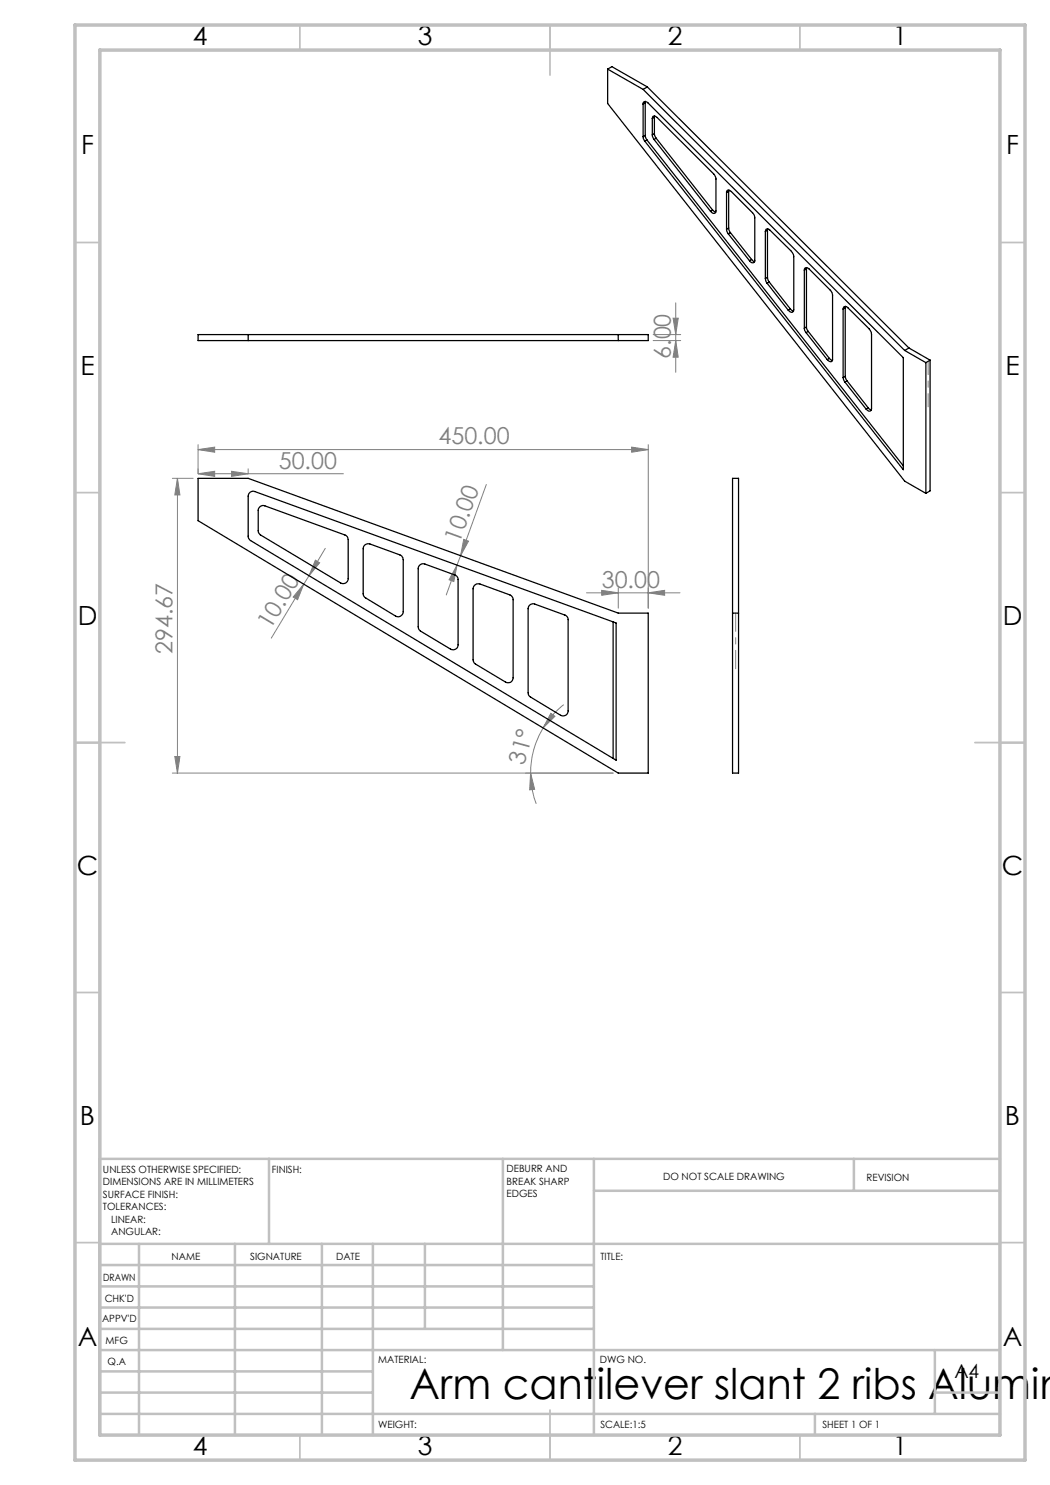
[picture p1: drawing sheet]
<svg xmlns="http://www.w3.org/2000/svg" width="210mm" height="297mm" viewBox="0 0 210 297" stroke-linecap="round" stroke-linejoin="round" font-family="sans-serif">
<g fill="none" stroke="#808080" stroke-width=".2">
<path d="M130.6 66.9h5.5M130.6 68.1h5.5M134.6 63.6h1l-.5 3.3zM135.1 60.6v13.9M135.1 68.1l.5 3.3h-1zM34.5 95.7h4.1M35.5 95.7l.5 3.3h-1zM35.5 95.7v58.9M39.6 94.8l3.3-.5v1zM39.6 94.8h29.1M39.6 89.9l3.3-.5v1zM39.6 88.9v5.8"/>
<path d="M39.6 89.9h90M46.3 94.3l3.3 .5-3.3 .5zM49.6 93.8v.9M97.3 96.9l-5.2 14.3M126.3 89.4l3.3 .5-3.3 .5zM129.6 88.9v32.7M60.7 116.8l-1.2 3.1-.9-.5zM60.7 116.8l-6.4 10.8M61.8 115.1l-1.1 1.7M63.1 112l.8 .6-2.1 2.5zM65.1 109.7l-3.3 5.4M91.4 113l-.6 3.3-1-.3z"/>
<path d="M91.4 113l-2.1 6M92.1 111.2l-.7 1.8M92.7 107.9l1 .3-1.6 3zM117.3 118.6h18.7M120.3 118.1l3.3 .5-3.3 .5zM123.6 117.6v4M129.6 118.6l3.3-.5v1zM34.5 154.6h88.1M35 151.3h1l-.5 3.3zM106.1 154.6l.8 3.3-1 .1zM106.1 154.6a17.3 17.3 0 0 0 1.1 6.2M108.6 145.6a17.4 17.4 0 0 0-2.5 9"/>
<path d="M110.2 142.7l.8 .6-2.4 2.3zM112.7 140.9a16.9 16.9 0 0 0-4.1 4.7"/>
</g>
<g fill="none" stroke="#c0c0c0" stroke-width=".35">
<path d="M60 5v5M110 5v10M160 5v5M15 48.5h5M200 48.5h5M15 98.5h5M200 98.5h5M15 148.5h10M195 148.5h10M15 198.5h5M200 198.5h5M15 248.5h5"/>
<path d="M200 248.5h5M60 287v5M110 282v10M160 287v5"/>
</g>
<g fill="none" stroke="#c0c0c0" stroke-width=".5">
<path d="M53.8 231.8v17M100.6 231.8v38.2M118.8 231.8v55.2M118.8 238.2h81.2M170.8 231.8v6.4M200 231.8h-180v55.2M20 248.8h180M20 257.3h98.8M20 253h98.8M27.8 248.8v38.2M47 248.8v38.2M64.4 248.8v38.2"/>
<path d="M74.6 248.8v38.2M85 248.8v17M20 265.8h98.8M20 261.5h98.8M20 278.5h54.6M20 274.3h54.6M20 270h180M187 278.5h13M187 270v12.8M20 282.8h180M163 282.8v4.2"/>
</g>
<path d="M15 5h190v287h-190zM20 10h180v277h-180z" fill="none" stroke="#c0c0c0" stroke-width=".7"/>
<path d="M147.1 122.6v11.1" fill="none" stroke="#808080" stroke-width=".2" stroke-dasharray="15.2 1.3 1.3 1.3" stroke-dashoffset="11.6"/>
<path d="M185.6 72.3v9.1" fill="none" stroke="#808080" stroke-width=".2" stroke-dasharray="15.2 1.3 1.3 1.3" stroke-dashoffset="12.6"/>
<g fill="#808080">
<path d="M46.3 94.3l3.3 .5-3.3 .5zM39.6 94.8l3.3-.5v1zM129.6 118.6l3.3-.5v1zM120.3 118.1l3.3 .5-3.3 .5z"/>
<path d="M39.6 89.9l3.3-.5v1zM126.3 89.4l3.3 .5-3.3 .5z"/>
<path d="M60.7 116.8l-1.2 3.1-.9-.5zM63.1 112l.8 .6-2.1 2.5z"/>
<path d="M91.4 113l-.6 3.3-1-.3zM92.7 107.9l1 .3-1.6 3z"/>
<path d="M110.2 142.7l.8 .6-2.4 2.3zM106.1 154.6l.8 3.3-1 .1z"/>
<path d="M35.5 95.7l.5 3.3h-1zM35 151.3h1l-.5 3.3z"/>
<path d="M134.6 63.6h1l-.5 3.3zM135.1 68.1l.5 3.3h-1z"/>
</g>
<g fill="none" stroke="#000" stroke-width=".25">
<path d="M121.5 13.8v6.9l59.4 75.5 4.3 2.5M121.5 13.8l7.1 4.1M121.5 13.8l.9-.5 7.1 4.1M128.6 17.9l52.3 52.2M129.5 17.4l-.9 .5M129.5 17.4l52.3 52.2M128.6 20.8a.5 .5 0 0 1 .4-.5 .5 .5 0 0 1 .6 .3l51.1 50.9v22.4l-51.7-65.6M128.6 27.3l.4 1M128.6 20.8v6.5M129 27.1l.4 .9M129 20.6v6.5M129 20.6l-.4 .2"/>
<path d="M129 27.1l-.4 .2M129.1 20.3l-.1 .3M129.4 28l51.3 65.2M129.4 28l-.4 .3M130.5 23.7a.49 .49 0 0 1 .3-.5 .49 .49 0 0 1 .6 .3l11.5 11.5 .3 .7v6.5l-.1 .3-.3 .2-.3-.1-.4-.3M130.5 27l.3 .9M130.5 23.7v3.3M130.8 27.9l11.3 14.4M130.9 26.7l.3 1M130.9 23.5l-.4 .2M130.9 26.7l-.4 .3M130.9 23.5v3.2"/>
<path d="M130.9 23.2v.3M131.2 27.7l11.3 14.3M131.2 27.7l-.4 .2M145.3 38.5a.49 .49 0 0 1 .4-.5 .49 .49 0 0 1 .6 .3l4.5 4.7 .2 .4v8.7a.53 .53 0 0 1-.5 .5 .53 .53 0 0 1-.6-.5M145.3 38.5v7.4M145.7 38.3l-.4 .2M145.7 38.3v7.3M145.8 38l-.1 .3M142.5 42l.7 .4M142.5 42l-.4 .3M145.3 45.9l.4 .9M145.7 46.8l4.2 5.3"/>
<path d="M145.7 45.6l.4 .9M145.7 45.6l-.4 .3M146.1 46.5l4.2 5.4M146.1 46.5l-.4 .3M150.3 51.9l.6 .4M150.3 51.9l-.4 .2M153.1 46.3a.49 .49 0 0 1 .4-.5 .49 .49 0 0 1 .5 .3l4.3 4.2 .4 .6 .1 11-.2 .4a.64 .64 0 0 1-.9-.2M153.1 55.7l.3 1M153.1 46.3v9.4M153.4 56.7l4.3 5.4M153.5 55.5l.3 .9M153.5 46l-.4 .3"/>
<path d="M153.5 55.5l-.4 .2M153.5 46v9.5M153.6 45.8l-.1 .2M153.8 56.4l4.3 5.4M153.8 56.4l-.4 .3M160.9 54a.5 .5 0 0 1 .3-.5 .5 .5 0 0 1 .6 .3l4.4 4.3 .3 .8v13.1l-.3 .4-.7-.5M160.9 54v11.6M161.3 53.8l-.4 .2M161.3 53.8v11.6M161.3 53.5v.3M39.6 66.9h90v1.2h-90zM49.6 66.9v1.2"/>
<path d="M123.6 66.9v1.2M158.1 61.8l.6 .4M158.1 61.8l-.4 .3M160.9 65.6v.5l.3 .4M161.2 66.5l4.3 5.4M161.3 65.4l.3 .9M161.3 65.4l-.4 .2M161.6 66.3l4.3 5.4M161.6 66.3l-.4 .2M165.9 71.7l.6 .4M165.9 71.7l-.4 .2M168.6 61.8a.5 .5 0 0 1 .4-.5 .5 .5 0 0 1 .6 .3l4.2 4.2 .5 .8v15.1l-.1 .4-.2 .1-.4-.1-.4-.3"/>
<path d="M168.6 75.5l.4 .9M168.6 61.8v13.7M169 76.4l4.2 5.4M169.1 75.3l.3 .9M169.1 61.6l-.5 .2M169.1 75.3l-.5 .2M169.1 61.6v13.7M169.1 61.3v.3M169.4 76.2l-.4 .2M169.4 76.2l4.2 5.4M180.9 70.1l4.3 2.4M181.8 69.6l-.9 .5"/>
<path d="M181.8 69.6l4.2 2.4M185.2 72.5v26.2M186 72l-.8 .5M186 72v26.2l-.8 .5M39.6 95.7h10l74 26.9h6v32h-6l-84-50.5zM49.9 98.6l.6-.4 .5 .1 72.2 26.3v27.4l-73.2-43.9-.4-.7v-8.2zM146.5 95.7h1.2v58.9h-1.2zM173.6 81.6l.7 .4M173.6 81.6l-.4 .2M51.9 101.5l.6-.4 .5 .1 16 5.8a.94 .94 0 0 1 .6 .9v7.8a.99 .99 0 0 1-1.5 .9l-16.1-9.7-.4-.5v-4.5zM72.9 109.1l.6-.3h.5l6 2.2a1.19 1.19 0 0 1 .6 .9v10.4a1.02 1.02 0 0 1-1.5 .9l-6-3.6-.4-.5-.1-9.4zM83.9 113.1l.4-.3 .4-.1 6.3 2.3a.97 .97 0 0 1 .6 .9v13.1a1.01 1.01 0 0 1-1.5 .8l-6-3.6-.4-.4-.1-.3v-12z"/>
<path d="M94.9 117.1l.4-.3h.7l6 2.2a1.07 1.07 0 0 1 .6 .9v15.7a.98 .98 0 0 1-1.5 .8l-6-3.6-.4-.6-.1-14.4zM105.9 121.1l.4-.3h.5l6.2 2.2a.94 .94 0 0 1 .6 .9v18.3a1.01 1.01 0 0 1-1.5 .8l-6-3.6-.4-.4-.1-17.3zM122.6 124.4v27.3M146.5 122.6h1.2"/>
</g>
<text font-size="8.5" x="81.9" y="279.7">Arm cantilever slant 2 ribs Alumin</text>
<g font-size="5.3">
<text x="38.5" y="9">4</text>
<text x="83.5" y="9">3</text>
<text x="133.6" y="9">2</text>
<text x="178.6" y="9">1</text>
<text x="16.2" y="30.8">F</text>
<text x="201.2" y="30.8">F</text>
<text x="16.1" y="75">E</text>
<text x="201.1" y="75">E</text>
<text x="15.5" y="125">D</text>
<text x="200.5" y="125">D</text>
<text x="15.4" y="175">C</text>
<text x="200.4" y="175">C</text>
<text x="16" y="225">B</text>
<text x="201" y="225">B</text>
<text x="15.5" y="269.3">A</text>
<text x="200.5" y="269.3">A</text>
<text x="38.5" y="291">4</text>
<text x="83.5" y="291">3</text>
<text x="133.6" y="291">2</text>
<text x="178.6" y="291">1</text>
</g>
<g font-size="4.7" fill="#808080">
<text x="134.1" y="71.8" transform="rotate(-90 134.1 71.8)">6.00</text>
<text x="87.7" y="88.9">450.00</text>
<text x="55.8" y="93.7">50.00</text>
<text x="91.9" y="108.7" transform="rotate(-70 91.9 108.7)">10.00</text>
<text x="120.3" y="117.5">30.00</text>
<text x="54.1" y="126" transform="rotate(-59 54.1 126)">10.00</text>
<text x="34.5" y="130.8" transform="rotate(-90 34.5 130.8)">294.67</text>
<text x="104.9" y="153.1" transform="rotate(-75 104.9 153.1)">31°</text>
</g>
<text font-size="3.9" x="190.9" y="275.5">A4</text>
<g font-size="2">
<text x="20.6" y="234.6">UNLESS OTHERWISE SPECIFIED:</text>
<text x="20.6" y="237.1">DIMENSIONS ARE IN MILLIMETERS</text>
<text x="20.6" y="239.6">SURFACE FINISH:</text>
<text x="54.4" y="234.6">FINISH:</text>
<text x="101.3" y="234.5">DEBURR AND</text>
<text x="101.3" y="237">BREAK SHARP</text>
<text x="101.3" y="239.5">EDGES</text>
<text x="132.6" y="236">DO NOT SCALE DRAWING</text>
<text x="173.3" y="236.2">REVISION</text>
<text x="20.6" y="242.1">TOLERANCES:</text>
<text x="22.2" y="244.6">LINEAR:</text>
<text x="22.2" y="247.1">ANGULAR:</text>
<text x="34.3" y="252">NAME</text>
<text x="50" y="251.9">SIGNATURE</text>
<text x="67.2" y="251.9">DATE</text>
<text x="120.1" y="251.9">TITLE:</text>
<text x="20.6" y="256.1">DRAWN</text>
<text x="20.9" y="260.3">CHK'D</text>
<text x="20.4" y="264.4">APPV'D</text>
<text x="21.1" y="268.8">MFG</text>
<text x="21.5" y="273">Q.A</text>
<text x="75.6" y="272.5">MATERIAL:</text>
<text x="120" y="272.5">DWG NO.</text>
<text x="75.6" y="285.5">WEIGHT:</text>
<text x="120.1" y="285.6">SCALE:1:5</text>
<text x="164.5" y="285.6">SHEET 1 OF 1</text>
</g>
</svg>
